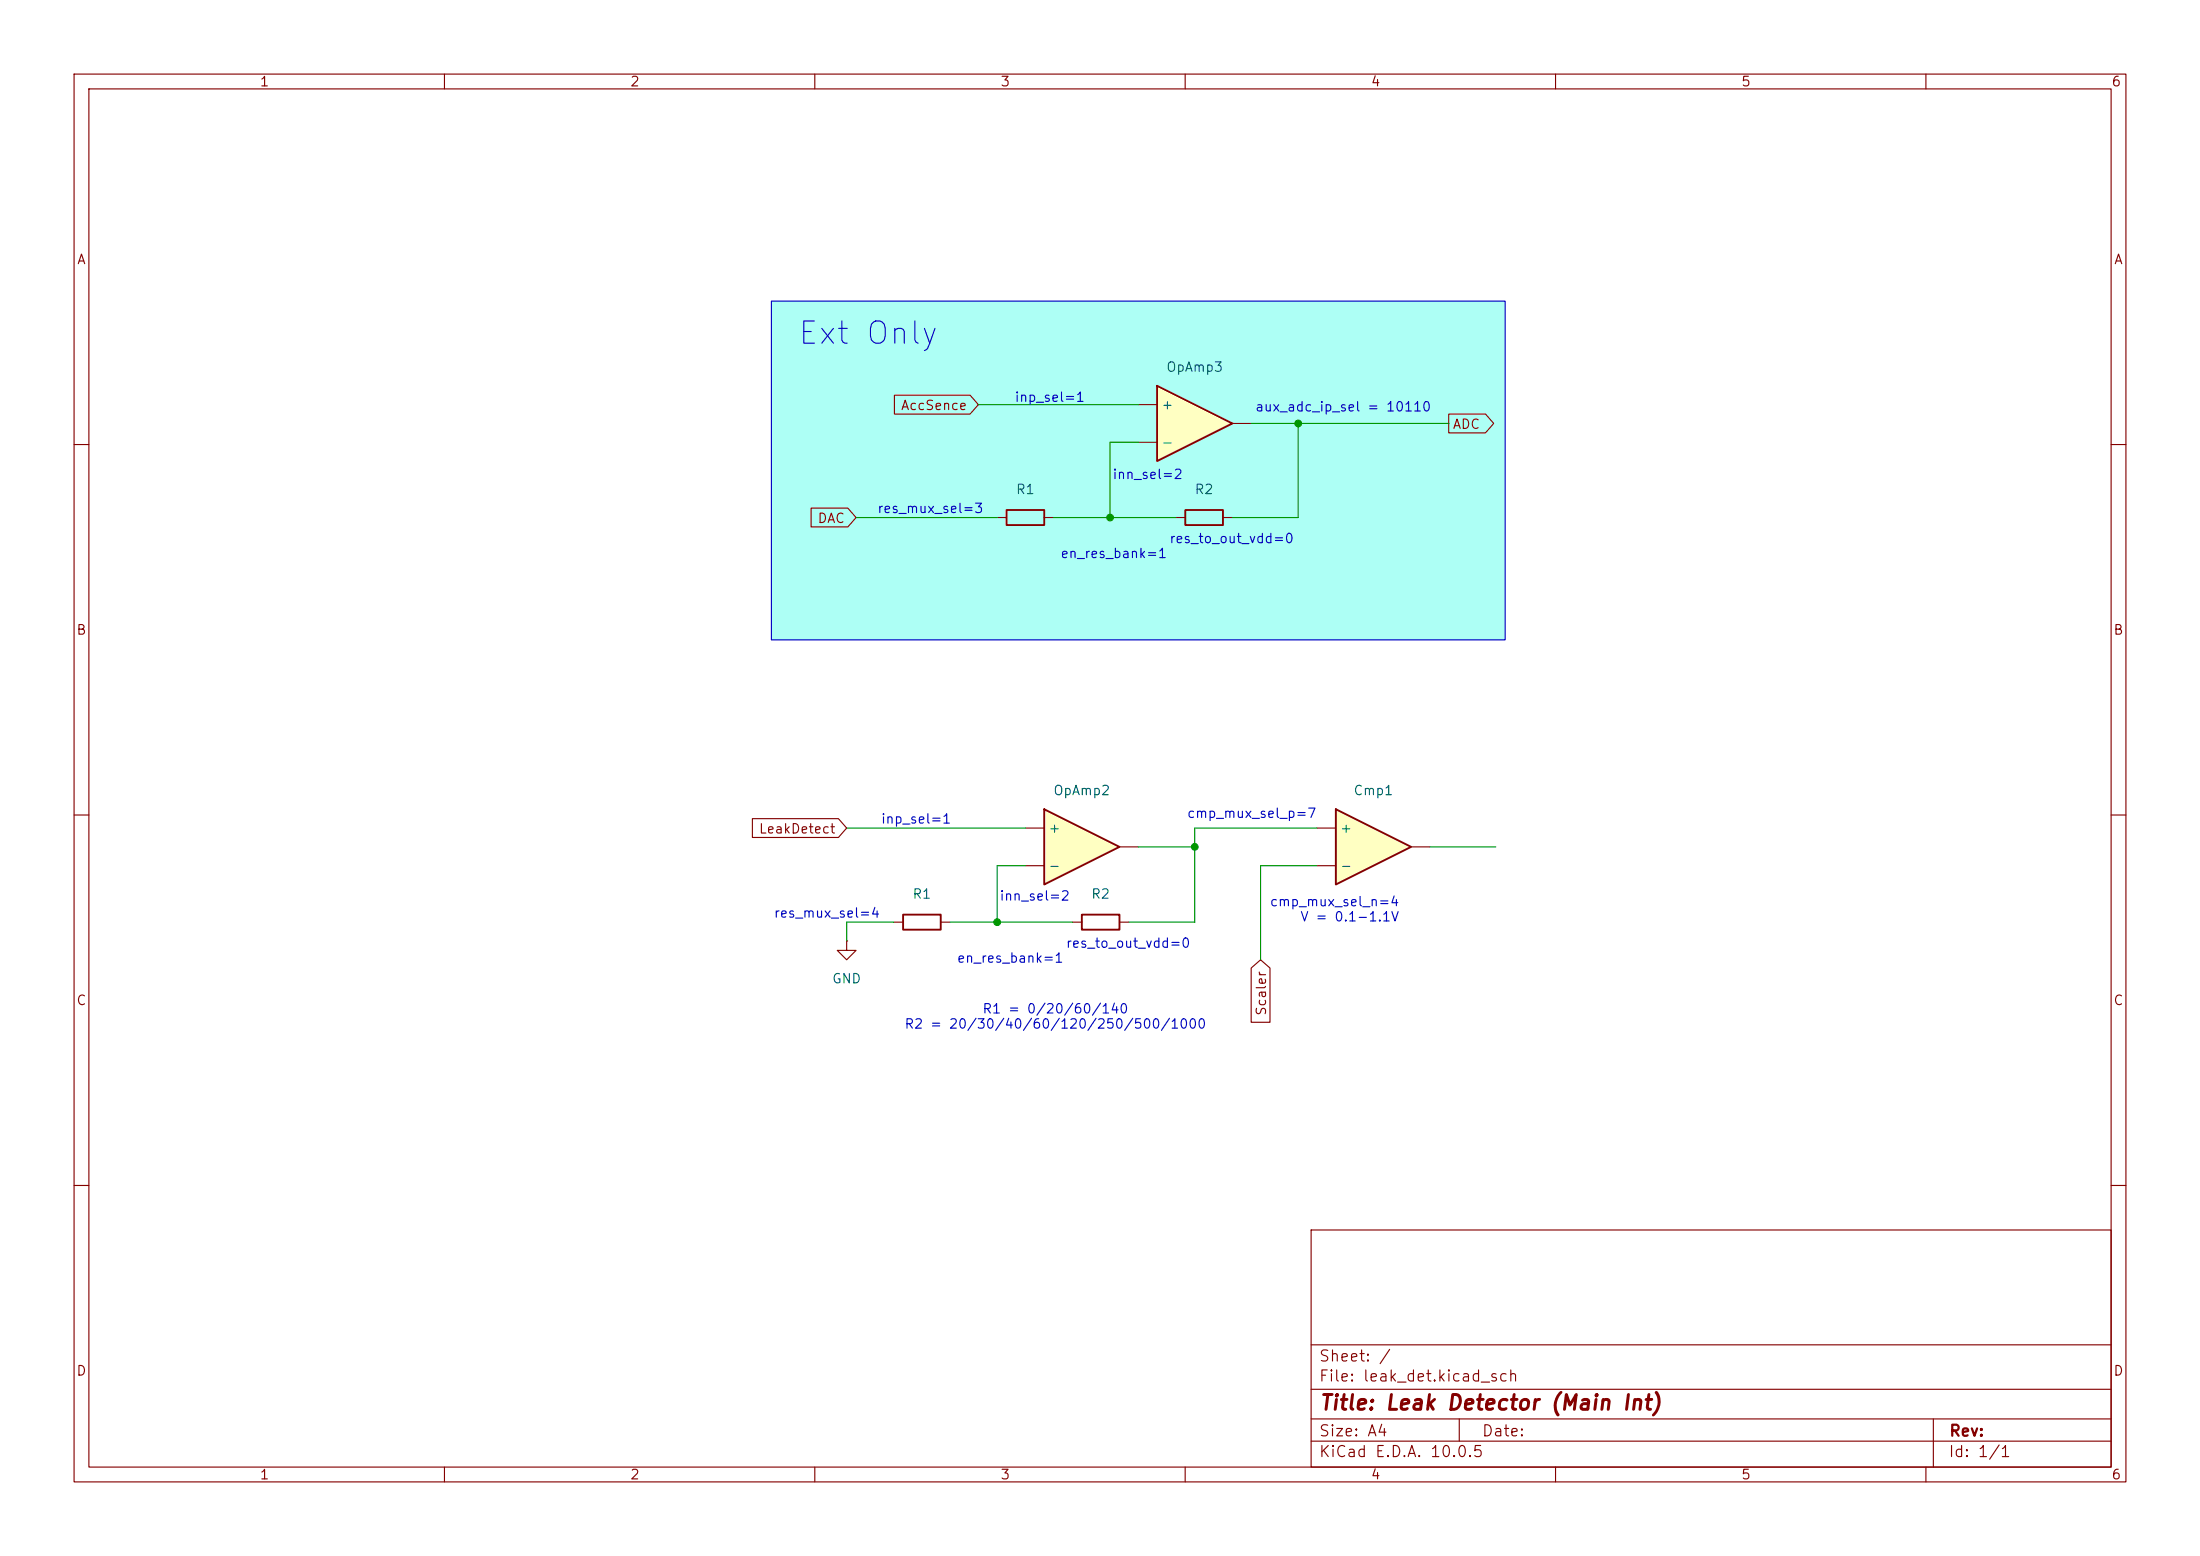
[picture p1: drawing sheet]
(kicad_sch
 (version 20260306)
 (generator "eeschema")
 (generator_version "10.0")
 (paper "A4")
 (title_block
  (title "Leak Detector (Main Int)"))
 (lib_symbols
  (symbol "Amplifier_Operational:Opamp_Dual"
   (pin_numbers (hide yes)) (exclude_from_sim no) (in_bom yes) (on_board yes)
   (in_pos_files yes)
   (duplicate_pin_numbers_are_jumpers no)
   (property "Reference" "U" (at 0 5.08 0) (show_name no) (do_not_autoplace no) (effects (font (size 1.27 1.27)) (justify left)))
   (property "Value" "Opamp_Dual" (at 0 -5.08 0) (show_name no) (do_not_autoplace no) (effects (font (size 1.27 1.27)) (justify left)))
   (property "Footprint" "" (at 0 0 0) (show_name no) (do_not_autoplace no) (hide yes) (effects (font (size 1.27 1.27))))
   (property "Datasheet" "" (at 0 0 0) (show_name no) (do_not_autoplace no) (hide yes) (effects (font (size 1.27 1.27))))
   (property "Description" "Dual operational amplifier" (at 0 -8.89 0) (show_name no) (do_not_autoplace no) (hide yes) (effects (font (size 1.27 1.27))))
   (property "Sim.Library" "${KICAD10_SYMBOL_DIR}/Simulation_SPICE.sp" (at -12.7 -13.97 0) (show_name yes) (do_not_autoplace no) (hide yes) (effects (font (size 1.27 1.27)) (justify left)))
   (property "Sim.Name" "kicad_builtin_opamp_dual" (at -12.7 -21.59 0) (show_name yes) (do_not_autoplace no) (hide yes) (effects (font (size 1.27 1.27)) (justify left)))
   (property "Sim.Device" "SUBCKT" (at -12.7 -19.05 0) (show_name yes) (do_not_autoplace no) (hide yes) (effects (font (size 1.27 1.27)) (justify left)))
   (property "Sim.Pins" "1=out1 2=in1- 3=in1+ 4=vee 5=in2+ 6=in2- 7=out2 8=vcc" (at -12.7 -16.51 0) (show_name yes) (do_not_autoplace no) (hide yes) (effects (font (size 1.27 1.27)) (justify left)))
   (property private "KLC_S3.1" "Units A+B are centered, UnitC has a offset so it fits nicely on A or B." (at -12.7 -25.4 0) (show_name yes) (do_not_autoplace no) (hide yes) (effects (font (size 1.27 1.27)) (justify left)))
   (property private "KLC_S4.1" "Pin1 and Pin7 are the output, adding a name would look ugly and does not add a benefit." (at -12.7 -27.94 0) (show_name yes) (do_not_autoplace no) (hide yes) (effects (font (size 1.27 1.27)) (justify left)))
   (property private "KLC_S6.2" "This is a generic symbol and thus has no datasheet." (at -12.7 -30.48 0) (show_name yes) (do_not_autoplace no) (hide yes) (effects (font (size 1.27 1.27)) (justify left)))
   (property "ki_locked" "" (at 0 0 0) (show_name no) (do_not_autoplace no) (effects (font (size 1.27 1.27))))
   (symbol "Opamp_Dual_1_1"
    (polyline (pts (xy -5.08 5.08) (xy 5.08 0) (xy -5.08 -5.08) (xy -5.08 5.08)) (stroke (width 0.254) (type default)) (fill (type background)))
    (pin output line (at 7.62 0 180) (length 2.54) (name "" (effects (font (size 1.27 1.27)))) (number "1" (effects (font (size 1.27 1.27)))))
    (pin input line (at -7.62 -2.54 0) (length 2.54) (name "-" (effects (font (size 1.27 1.27)))) (number "2" (effects (font (size 1.27 1.27)))))
    (pin input line (at -7.62 2.54 0) (length 2.54) (name "+" (effects (font (size 1.27 1.27)))) (number "3" (effects (font (size 1.27 1.27))))))
   (symbol "Opamp_Dual_2_1"
    (polyline (pts (xy -5.08 5.08) (xy 5.08 0) (xy -5.08 -5.08) (xy -5.08 5.08)) (stroke (width 0.254) (type default)) (fill (type background)))
    (pin input line (at -7.62 2.54 0) (length 2.54) (name "+" (effects (font (size 1.27 1.27)))) (number "5" (effects (font (size 1.27 1.27)))))
    (pin input line (at -7.62 -2.54 0) (length 2.54) (name "-" (effects (font (size 1.27 1.27)))) (number "6" (effects (font (size 1.27 1.27)))))
    (pin output line (at 7.62 0 180) (length 2.54) (name "" (effects (font (size 1.27 1.27)))) (number "7" (effects (font (size 1.27 1.27))))))
   (symbol "Opamp_Dual_3_1"
    (pin power_in line (at -2.54 -7.62 90) (length 3.81) (name "V-" (effects (font (size 1.27 1.27)))) (number "4" (effects (font (size 1.27 1.27)))))
    (pin power_in line (at -2.54 7.62 270) (length 3.81) (name "V+" (effects (font (size 1.27 1.27)))) (number "8" (effects (font (size 1.27 1.27))))))
   (embedded_fonts no))
  (symbol "Device:R"
   (pin_numbers (hide yes))
   (pin_names
    (offset 0)) (exclude_from_sim no) (in_bom yes) (on_board yes)
   (in_pos_files yes)
   (duplicate_pin_numbers_are_jumpers no)
   (property "Reference" "R" (at 2.032 0 90) (show_name no) (do_not_autoplace no) (effects (font (size 1.27 1.27))))
   (property "Value" "R" (at 0 0 90) (show_name no) (do_not_autoplace no) (effects (font (size 1.27 1.27))))
   (property "Footprint" "" (at -1.778 0 90) (show_name no) (do_not_autoplace no) (hide yes) (effects (font (size 1.27 1.27))))
   (property "Datasheet" "" (at 0 0 0) (show_name no) (do_not_autoplace no) (hide yes) (effects (font (size 1.27 1.27))))
   (property "Description" "Resistor" (at 0 0 0) (show_name no) (do_not_autoplace no) (hide yes) (effects (font (size 1.27 1.27))))
   (symbol "R_0_1"
    (rectangle (start -1.016 -2.54) (end 1.016 2.54) (stroke (width 0.254) (type default)) (fill (type none))))
   (symbol "R_1_1"
    (pin passive line (at 0 3.81 270) (length 1.27) (name "" (effects (font (size 1.27 1.27)))) (number "1" (effects (font (size 1.27 1.27)))))
    (pin passive line (at 0 -3.81 90) (length 1.27) (name "" (effects (font (size 1.27 1.27)))) (number "2" (effects (font (size 1.27 1.27))))))
   (embedded_fonts no))
  (symbol "power:GND"
   (power global)
   (pin_numbers (hide yes))
   (pin_names
    (offset 0) (hide yes)) (exclude_from_sim no) (in_bom yes) (on_board yes)
   (in_pos_files yes)
   (duplicate_pin_numbers_are_jumpers no)
   (property "Reference" "#PWR" (at 0 -6.35 0) (show_name no) (do_not_autoplace no) (hide yes) (effects (font (size 1.27 1.27))))
   (property "Value" "GND" (at 0 -3.81 0) (show_name no) (do_not_autoplace no) (effects (font (size 1.27 1.27))))
   (property "Footprint" "" (at 0 0 0) (show_name no) (do_not_autoplace no) (hide yes) (effects (font (size 1.27 1.27))))
   (property "Datasheet" "" (at 0 0 0) (show_name no) (do_not_autoplace no) (hide yes) (effects (font (size 1.27 1.27))))
   (property "Description" "Power symbol creates a global label with name \"GND\" , ground" (at 0 0 0) (show_name no) (do_not_autoplace no) (hide yes) (effects (font (size 1.27 1.27))))
   (symbol "GND_0_1"
    (polyline (pts (xy 0 0) (xy 0 -1.27) (xy 1.27 -1.27) (xy 0 -2.54) (xy -1.27 -1.27) (xy 0 -1.27)) (stroke (width 0) (type default)) (fill (type none))))
   (symbol "GND_1_1"
    (pin power_in line (at 0 0 270) (length 0) (name "" (effects (font (size 1.27 1.27)))) (number "1" (effects (font (size 1.27 1.27))))))
   (embedded_fonts no)))
 (rectangle
  (start 104.14 40.64)
  (end 203.2 86.36)
  (stroke (width 0) (type solid))
  (fill (type color) (color 106 255 236 0.5490196078)))
 (text "res_mux_sel=4"
  (exclude_from_sim no)
  (at 118.872 124.206 0)
  (effects (font (size 1.27 1.27)) (justify right bottom)))
 (text "aux_adc_ip_sel = 10110"
  (exclude_from_sim no)
  (at 193.294 55.88 0)
  (effects (font (size 1.27 1.27)) (justify right bottom)))
 (text "res_to_out_vdd=0"
  (exclude_from_sim no)
  (at 174.752 73.66 0)
  (effects (font (size 1.27 1.27)) (justify right bottom)))
 (text "inn_sel=2"
  (exclude_from_sim no)
  (at 154.94 64.262 0)
  (effects (font (size 1.27 1.27))))
 (text "Ext Only"
  (exclude_from_sim no)
  (at 107.696 43.434 0)
  (effects (font (size 3 3)) (justify left top)))
 (text "res_to_out_vdd=0"
  (exclude_from_sim no)
  (at 160.782 128.27 0)
  (effects (font (size 1.27 1.27)) (justify right bottom)))
 (text "inp_sel=1"
  (exclude_from_sim no)
  (at 118.872 111.506 0)
  (effects (font (size 1.27 1.27)) (justify left bottom)))
 (text "cmp_mux_sel_n=4\nV = 0.1-1.1V"
  (exclude_from_sim no)
  (at 188.976 124.714 0)
  (effects (font (size 1.27 1.27)) (justify right bottom)))
 (text "inn_sel=2"
  (exclude_from_sim no)
  (at 139.7 121.158 0)
  (effects (font (size 1.27 1.27))))
 (text "inp_sel=1"
  (exclude_from_sim no)
  (at 141.732 53.848 0)
  (effects (font (size 1.27 1.27))))
 (text "cmp_mux_sel_p=7"
  (exclude_from_sim no)
  (at 177.8 110.744 0)
  (effects (font (size 1.27 1.27)) (justify right bottom)))
 (text "en_res_bank=1"
  (exclude_from_sim no)
  (at 136.398 129.54 0)
  (effects (font (size 1.27 1.27))))
 (text "res_mux_sel=3"
  (exclude_from_sim no)
  (at 132.842 69.596 0)
  (effects (font (size 1.27 1.27)) (justify right bottom)))
 (text "R1 = 0/20/60/140\nR2 = 20/30/40/60/120/250/500/1000"
  (exclude_from_sim no)
  (at 142.494 137.414 0)
  (effects (font (size 1.27 1.27))))
 (text "en_res_bank=1"
  (exclude_from_sim no)
  (at 150.368 74.93 0)
  (effects (font (size 1.27 1.27))))
 (junction
  (at 175.26 57.15)
  (diameter 0)
  (color 0 0 0 0))
 (junction
  (at 134.62 124.46)
  (diameter 0)
  (color 0 0 0 0))
 (junction
  (at 161.29 114.3)
  (diameter 0)
  (color 0 0 0 0))
 (junction
  (at 149.86 69.85)
  (diameter 0)
  (color 0 0 0 0))
 (wire
  (pts (xy 134.62 116.84) (xy 134.62 124.46))
  (stroke (width 0) (type default)))
 (wire
  (pts (xy 114.3 111.76) (xy 138.43 111.76))
  (stroke (width 0) (type default)))
 (wire
  (pts (xy 175.26 57.15) (xy 195.58 57.15))
  (stroke (width 0) (type default)))
 (wire
  (pts (xy 161.29 114.3) (xy 153.67 114.3))
  (stroke (width 0) (type default)))
 (wire
  (pts (xy 115.57 69.85) (xy 134.62 69.85))
  (stroke (width 0) (type default)))
 (wire
  (pts (xy 161.29 111.76) (xy 161.29 114.3))
  (stroke (width 0) (type default)))
 (wire
  (pts (xy 128.27 124.46) (xy 134.62 124.46))
  (stroke (width 0) (type default)))
 (wire
  (pts (xy 168.91 57.15) (xy 175.26 57.15))
  (stroke (width 0) (type default)))
 (wire
  (pts (xy 134.62 124.46) (xy 144.78 124.46))
  (stroke (width 0) (type default)))
 (wire
  (pts (xy 153.67 59.69) (xy 149.86 59.69))
  (stroke (width 0) (type default)))
 (wire
  (pts (xy 161.29 114.3) (xy 161.29 124.46))
  (stroke (width 0) (type default)))
 (wire
  (pts (xy 149.86 59.69) (xy 149.86 69.85))
  (stroke (width 0) (type default)))
 (wire
  (pts (xy 177.8 111.76) (xy 161.29 111.76))
  (stroke (width 0) (type default)))
 (wire
  (pts (xy 170.18 116.84) (xy 170.18 129.54))
  (stroke (width 0) (type default)))
 (wire
  (pts (xy 175.26 57.15) (xy 175.26 69.85))
  (stroke (width 0) (type default)))
 (wire
  (pts (xy 132.08 54.61) (xy 153.67 54.61))
  (stroke (width 0) (type default)))
 (wire
  (pts (xy 152.4 124.46) (xy 161.29 124.46))
  (stroke (width 0) (type default)))
 (wire
  (pts (xy 138.43 116.84) (xy 134.62 116.84))
  (stroke (width 0) (type default)))
 (wire
  (pts (xy 142.24 69.85) (xy 149.86 69.85))
  (stroke (width 0) (type default)))
 (wire
  (pts (xy 166.37 69.85) (xy 175.26 69.85))
  (stroke (width 0) (type default)))
 (wire
  (pts (xy 114.3 124.46) (xy 114.3 127))
  (stroke (width 0) (type default)))
 (wire
  (pts (xy 120.65 124.46) (xy 114.3 124.46))
  (stroke (width 0) (type default)))
 (wire
  (pts (xy 177.8 116.84) (xy 170.18 116.84))
  (stroke (width 0) (type default)))
 (wire
  (pts (xy 193.04 114.3) (xy 201.93 114.3))
  (stroke (width 0) (type default)))
 (wire
  (pts (xy 149.86 69.85) (xy 158.75 69.85))
  (stroke (width 0) (type default)))
 (global_label "Scaler"
  (shape input)
  (at 170.18 129.54 270)
  (fields_autoplaced yes)
  (effects (font (size 1.27 1.27)) (justify right))
  (property "Intersheetrefs" "${INTERSHEET_REFS}" (at 170.18 138.5123 90) (hide yes) (show_name no) (do_not_autoplace no) (effects (font (size 1.27 1.27)) (justify right))))
 (global_label "DAC"
  (shape input)
  (at 115.57 69.85 180)
  (fields_autoplaced yes)
  (effects (font (size 1.27 1.27)) (justify right))
  (property "Intersheetrefs" "${INTERSHEET_REFS}" (at 108.9562 69.85 0) (hide yes) (show_name no) (do_not_autoplace no) (effects (font (size 1.27 1.27)) (justify right))))
 (global_label "AccSence"
  (shape input)
  (at 132.08 54.61 180)
  (fields_autoplaced yes)
  (effects (font (size 1.27 1.27)) (justify right))
  (property "Intersheetrefs" "${INTERSHEET_REFS}" (at 120.2047 54.61 0) (hide yes) (show_name no) (do_not_autoplace no) (effects (font (size 1.27 1.27)) (justify right))))
 (global_label "ADC"
  (shape output)
  (at 195.58 57.15 0)
  (fields_autoplaced yes)
  (effects (font (size 1.27 1.27)) (justify left))
  (property "Intersheetrefs" "${INTERSHEET_REFS}" (at 202.1938 57.15 0) (hide yes) (show_name no) (do_not_autoplace no) (effects (font (size 1.27 1.27)) (justify left))))
 (global_label "LeakDetect"
  (shape input)
  (at 114.3 111.76 180)
  (fields_autoplaced yes)
  (effects (font (size 1.27 1.27)) (justify right))
  (property "Intersheetrefs" "${INTERSHEET_REFS}" (at 101.0338 111.76 0) (hide yes) (show_name no) (do_not_autoplace no) (effects (font (size 1.27 1.27)) (justify right))))
 (symbol
  (lib_id "Device:R")
  (at 148.59 124.46 90)
  (unit 1)
  (body_style 1)
  (exclude_from_sim no)
  (in_bom yes)
  (on_board yes)
  (in_pos_files yes)
  (dnp no)
  (fields_autoplaced yes)
  (property "Reference" "R2" (at 148.59 120.65 90) (show_name no) (do_not_autoplace no) (effects (font (size 1.27 1.27))))
  (property "Value" "R" (at 148.59 120.65 90) (hide yes) (show_name no) (do_not_autoplace no) (effects (font (size 1.27 1.27))))
  (property "Footprint" "" (at 148.59 126.238 90) (hide yes) (show_name no) (do_not_autoplace no) (effects (font (size 1.27 1.27))))
  (property "Datasheet" "" (at 148.59 124.46 0) (hide yes) (show_name no) (do_not_autoplace no) (effects (font (size 1.27 1.27))))
  (property "Description" "Resistor" (at 148.59 124.46 0) (hide yes) (show_name no) (do_not_autoplace no) (effects (font (size 1.27 1.27))))
  (pin "1")
  (pin "2"))
 (symbol
  (lib_id "Amplifier_Operational:Opamp_Dual")
  (at 185.42 114.3 0)
  (unit 1)
  (body_style 1)
  (exclude_from_sim no)
  (in_bom yes)
  (on_board yes)
  (in_pos_files yes)
  (dnp no)
  (fields_autoplaced yes)
  (property "Reference" "U2" (at 185.42 104.14 0) (hide yes) (show_name no) (do_not_autoplace no) (effects (font (size 1.27 1.27))))
  (property "Value" "Cmp1" (at 185.42 106.68 0) (show_name no) (do_not_autoplace no) (effects (font (size 1.27 1.27))))
  (property "Footprint" "" (at 185.42 114.3 0) (hide yes) (show_name no) (do_not_autoplace no) (effects (font (size 1.27 1.27))))
  (property "Datasheet" "" (at 185.42 114.3 0) (hide yes) (show_name no) (do_not_autoplace no) (effects (font (size 1.27 1.27))))
  (property "Description" "Dual operational amplifier" (at 185.42 123.19 0) (hide yes) (show_name no) (do_not_autoplace no) (effects (font (size 1.27 1.27))))
  (property "Sim.Library" "${KICAD10_SYMBOL_DIR}/Simulation_SPICE.sp" (at 172.72 128.27 0) (hide yes) (show_name yes) (do_not_autoplace no) (effects (font (size 1.27 1.27)) (justify left)))
  (property "Sim.Name" "kicad_builtin_opamp_dual" (at 172.72 135.89 0) (hide yes) (show_name yes) (do_not_autoplace no) (effects (font (size 1.27 1.27)) (justify left)))
  (property "Sim.Device" "SUBCKT" (at 172.72 133.35 0) (hide yes) (show_name yes) (do_not_autoplace no) (effects (font (size 1.27 1.27)) (justify left)))
  (property "Sim.Pins" "1=out1 2=in1- 3=in1+ 4=vee 5=in2+ 6=in2- 7=out2 8=vcc" (at 172.72 130.81 0) (hide yes) (show_name yes) (do_not_autoplace no) (effects (font (size 1.27 1.27)) (justify left)))
  (property private "KLC_S3.1" "Units A+B are centered, UnitC has a offset so it fits nicely on A or B." (at 172.72 139.7 0) (hide yes) (show_name yes) (do_not_autoplace no) (effects (font (size 1.27 1.27)) (justify left)))
  (property private "KLC_S4.1" "Pin1 and Pin7 are the output, adding a name would look ugly and does not add a benefit." (at 172.72 142.24 0) (hide yes) (show_name yes) (do_not_autoplace no) (effects (font (size 1.27 1.27)) (justify left)))
  (property private "KLC_S6.2" "This is a generic symbol and thus has no datasheet." (at 172.72 144.78 0) (hide yes) (show_name yes) (do_not_autoplace no) (effects (font (size 1.27 1.27)) (justify left)))
  (pin "8")
  (pin "4")
  (pin "1")
  (pin "3")
  (pin "6")
  (pin "7")
  (pin "2")
  (pin "5"))
 (symbol
  (lib_id "Device:R")
  (at 138.43 69.85 90)
  (unit 1)
  (body_style 1)
  (exclude_from_sim no)
  (in_bom yes)
  (on_board yes)
  (in_pos_files yes)
  (dnp no)
  (fields_autoplaced yes)
  (property "Reference" "R1" (at 138.43 66.04 90) (show_name no) (do_not_autoplace no) (effects (font (size 1.27 1.27))))
  (property "Value" "R" (at 138.43 66.04 90) (hide yes) (show_name no) (do_not_autoplace no) (effects (font (size 1.27 1.27))))
  (property "Footprint" "" (at 138.43 71.628 90) (hide yes) (show_name no) (do_not_autoplace no) (effects (font (size 1.27 1.27))))
  (property "Datasheet" "" (at 138.43 69.85 0) (hide yes) (show_name no) (do_not_autoplace no) (effects (font (size 1.27 1.27))))
  (property "Description" "Resistor" (at 138.43 69.85 0) (hide yes) (show_name no) (do_not_autoplace no) (effects (font (size 1.27 1.27))))
  (pin "1")
  (pin "2"))
 (symbol
  (lib_id "power:GND")
  (at 114.3 127 0)
  (unit 1)
  (body_style 1)
  (exclude_from_sim no)
  (in_bom yes)
  (on_board yes)
  (in_pos_files yes)
  (dnp no)
  (fields_autoplaced yes)
  (property "Reference" "#PWR01" (at 114.3 133.35 0) (hide yes) (show_name no) (do_not_autoplace no) (effects (font (size 1.27 1.27))))
  (property "Value" "GND" (at 114.3 132.08 0) (show_name no) (do_not_autoplace no) (effects (font (size 1.27 1.27))))
  (property "Footprint" "" (at 114.3 127 0) (hide yes) (show_name no) (do_not_autoplace no) (effects (font (size 1.27 1.27))))
  (property "Datasheet" "" (at 114.3 127 0) (hide yes) (show_name no) (do_not_autoplace no) (effects (font (size 1.27 1.27))))
  (property "Description" "Power symbol creates a global label with name \"GND\" , ground" (at 114.3 127 0) (hide yes) (show_name no) (do_not_autoplace no) (effects (font (size 1.27 1.27))))
  (pin "1"))
 (symbol
  (lib_id "Device:R")
  (at 162.56 69.85 90)
  (unit 1)
  (body_style 1)
  (exclude_from_sim no)
  (in_bom yes)
  (on_board yes)
  (in_pos_files yes)
  (dnp no)
  (fields_autoplaced yes)
  (property "Reference" "R2" (at 162.56 66.04 90) (show_name no) (do_not_autoplace no) (effects (font (size 1.27 1.27))))
  (property "Value" "R" (at 162.56 66.04 90) (hide yes) (show_name no) (do_not_autoplace no) (effects (font (size 1.27 1.27))))
  (property "Footprint" "" (at 162.56 71.628 90) (hide yes) (show_name no) (do_not_autoplace no) (effects (font (size 1.27 1.27))))
  (property "Datasheet" "" (at 162.56 69.85 0) (hide yes) (show_name no) (do_not_autoplace no) (effects (font (size 1.27 1.27))))
  (property "Description" "Resistor" (at 162.56 69.85 0) (hide yes) (show_name no) (do_not_autoplace no) (effects (font (size 1.27 1.27))))
  (pin "1")
  (pin "2"))
 (symbol
  (lib_id "Amplifier_Operational:Opamp_Dual")
  (at 146.05 114.3 0)
  (unit 1)
  (body_style 1)
  (exclude_from_sim no)
  (in_bom yes)
  (on_board yes)
  (in_pos_files yes)
  (dnp no)
  (fields_autoplaced yes)
  (property "Reference" "U1" (at 146.05 104.14 0) (hide yes) (show_name no) (do_not_autoplace no) (effects (font (size 1.27 1.27))))
  (property "Value" "OpAmp2" (at 146.05 106.68 0) (show_name no) (do_not_autoplace no) (effects (font (size 1.27 1.27))))
  (property "Footprint" "" (at 146.05 114.3 0) (hide yes) (show_name no) (do_not_autoplace no) (effects (font (size 1.27 1.27))))
  (property "Datasheet" "" (at 146.05 114.3 0) (hide yes) (show_name no) (do_not_autoplace no) (effects (font (size 1.27 1.27))))
  (property "Description" "Dual operational amplifier" (at 146.05 123.19 0) (hide yes) (show_name no) (do_not_autoplace no) (effects (font (size 1.27 1.27))))
  (property "Sim.Library" "${KICAD10_SYMBOL_DIR}/Simulation_SPICE.sp" (at 133.35 128.27 0) (hide yes) (show_name yes) (do_not_autoplace no) (effects (font (size 1.27 1.27)) (justify left)))
  (property "Sim.Name" "kicad_builtin_opamp_dual" (at 133.35 135.89 0) (hide yes) (show_name yes) (do_not_autoplace no) (effects (font (size 1.27 1.27)) (justify left)))
  (property "Sim.Device" "SUBCKT" (at 133.35 133.35 0) (hide yes) (show_name yes) (do_not_autoplace no) (effects (font (size 1.27 1.27)) (justify left)))
  (property "Sim.Pins" "1=out1 2=in1- 3=in1+ 4=vee 5=in2+ 6=in2- 7=out2 8=vcc" (at 133.35 130.81 0) (hide yes) (show_name yes) (do_not_autoplace no) (effects (font (size 1.27 1.27)) (justify left)))
  (property private "KLC_S3.1" "Units A+B are centered, UnitC has a offset so it fits nicely on A or B." (at 133.35 139.7 0) (hide yes) (show_name yes) (do_not_autoplace no) (effects (font (size 1.27 1.27)) (justify left)))
  (property private "KLC_S4.1" "Pin1 and Pin7 are the output, adding a name would look ugly and does not add a benefit." (at 133.35 142.24 0) (hide yes) (show_name yes) (do_not_autoplace no) (effects (font (size 1.27 1.27)) (justify left)))
  (property private "KLC_S6.2" "This is a generic symbol and thus has no datasheet." (at 133.35 144.78 0) (hide yes) (show_name yes) (do_not_autoplace no) (effects (font (size 1.27 1.27)) (justify left)))
  (pin "8")
  (pin "4")
  (pin "1")
  (pin "3")
  (pin "6")
  (pin "7")
  (pin "2")
  (pin "5"))
 (symbol
  (lib_id "Amplifier_Operational:Opamp_Dual")
  (at 161.29 57.15 0)
  (unit 1)
  (body_style 1)
  (exclude_from_sim no)
  (in_bom yes)
  (on_board yes)
  (in_pos_files yes)
  (dnp no)
  (fields_autoplaced yes)
  (property "Reference" "U3" (at 161.29 46.99 0) (hide yes) (show_name no) (do_not_autoplace no) (effects (font (size 1.27 1.27))))
  (property "Value" "OpAmp3" (at 161.29 49.53 0) (show_name no) (do_not_autoplace no) (effects (font (size 1.27 1.27))))
  (property "Footprint" "" (at 161.29 57.15 0) (hide yes) (show_name no) (do_not_autoplace no) (effects (font (size 1.27 1.27))))
  (property "Datasheet" "" (at 161.29 57.15 0) (hide yes) (show_name no) (do_not_autoplace no) (effects (font (size 1.27 1.27))))
  (property "Description" "Dual operational amplifier" (at 161.29 66.04 0) (hide yes) (show_name no) (do_not_autoplace no) (effects (font (size 1.27 1.27))))
  (property "Sim.Library" "${KICAD10_SYMBOL_DIR}/Simulation_SPICE.sp" (at 148.59 71.12 0) (hide yes) (show_name yes) (do_not_autoplace no) (effects (font (size 1.27 1.27)) (justify left)))
  (property "Sim.Name" "kicad_builtin_opamp_dual" (at 148.59 78.74 0) (hide yes) (show_name yes) (do_not_autoplace no) (effects (font (size 1.27 1.27)) (justify left)))
  (property "Sim.Device" "SUBCKT" (at 148.59 76.2 0) (hide yes) (show_name yes) (do_not_autoplace no) (effects (font (size 1.27 1.27)) (justify left)))
  (property "Sim.Pins" "1=out1 2=in1- 3=in1+ 4=vee 5=in2+ 6=in2- 7=out2 8=vcc" (at 148.59 73.66 0) (hide yes) (show_name yes) (do_not_autoplace no) (effects (font (size 1.27 1.27)) (justify left)))
  (property private "KLC_S3.1" "Units A+B are centered, UnitC has a offset so it fits nicely on A or B." (at 148.59 82.55 0) (hide yes) (show_name yes) (do_not_autoplace no) (effects (font (size 1.27 1.27)) (justify left)))
  (property private "KLC_S4.1" "Pin1 and Pin7 are the output, adding a name would look ugly and does not add a benefit." (at 148.59 85.09 0) (hide yes) (show_name yes) (do_not_autoplace no) (effects (font (size 1.27 1.27)) (justify left)))
  (property private "KLC_S6.2" "This is a generic symbol and thus has no datasheet." (at 148.59 87.63 0) (hide yes) (show_name yes) (do_not_autoplace no) (effects (font (size 1.27 1.27)) (justify left)))
  (pin "8")
  (pin "4")
  (pin "1")
  (pin "3")
  (pin "6")
  (pin "7")
  (pin "2")
  (pin "5"))
 (symbol
  (lib_id "Device:R")
  (at 124.46 124.46 90)
  (unit 1)
  (body_style 1)
  (exclude_from_sim no)
  (in_bom yes)
  (on_board yes)
  (in_pos_files yes)
  (dnp no)
  (fields_autoplaced yes)
  (property "Reference" "R1" (at 124.46 120.65 90) (show_name no) (do_not_autoplace no) (effects (font (size 1.27 1.27))))
  (property "Value" "R" (at 124.46 120.65 90) (hide yes) (show_name no) (do_not_autoplace no) (effects (font (size 1.27 1.27))))
  (property "Footprint" "" (at 124.46 126.238 90) (hide yes) (show_name no) (do_not_autoplace no) (effects (font (size 1.27 1.27))))
  (property "Datasheet" "" (at 124.46 124.46 0) (hide yes) (show_name no) (do_not_autoplace no) (effects (font (size 1.27 1.27))))
  (property "Description" "Resistor" (at 124.46 124.46 0) (hide yes) (show_name no) (do_not_autoplace no) (effects (font (size 1.27 1.27))))
  (pin "1")
  (pin "2"))
 (sheet_instances
  (path ""
   (page "1")))
 (embedded_fonts no))
